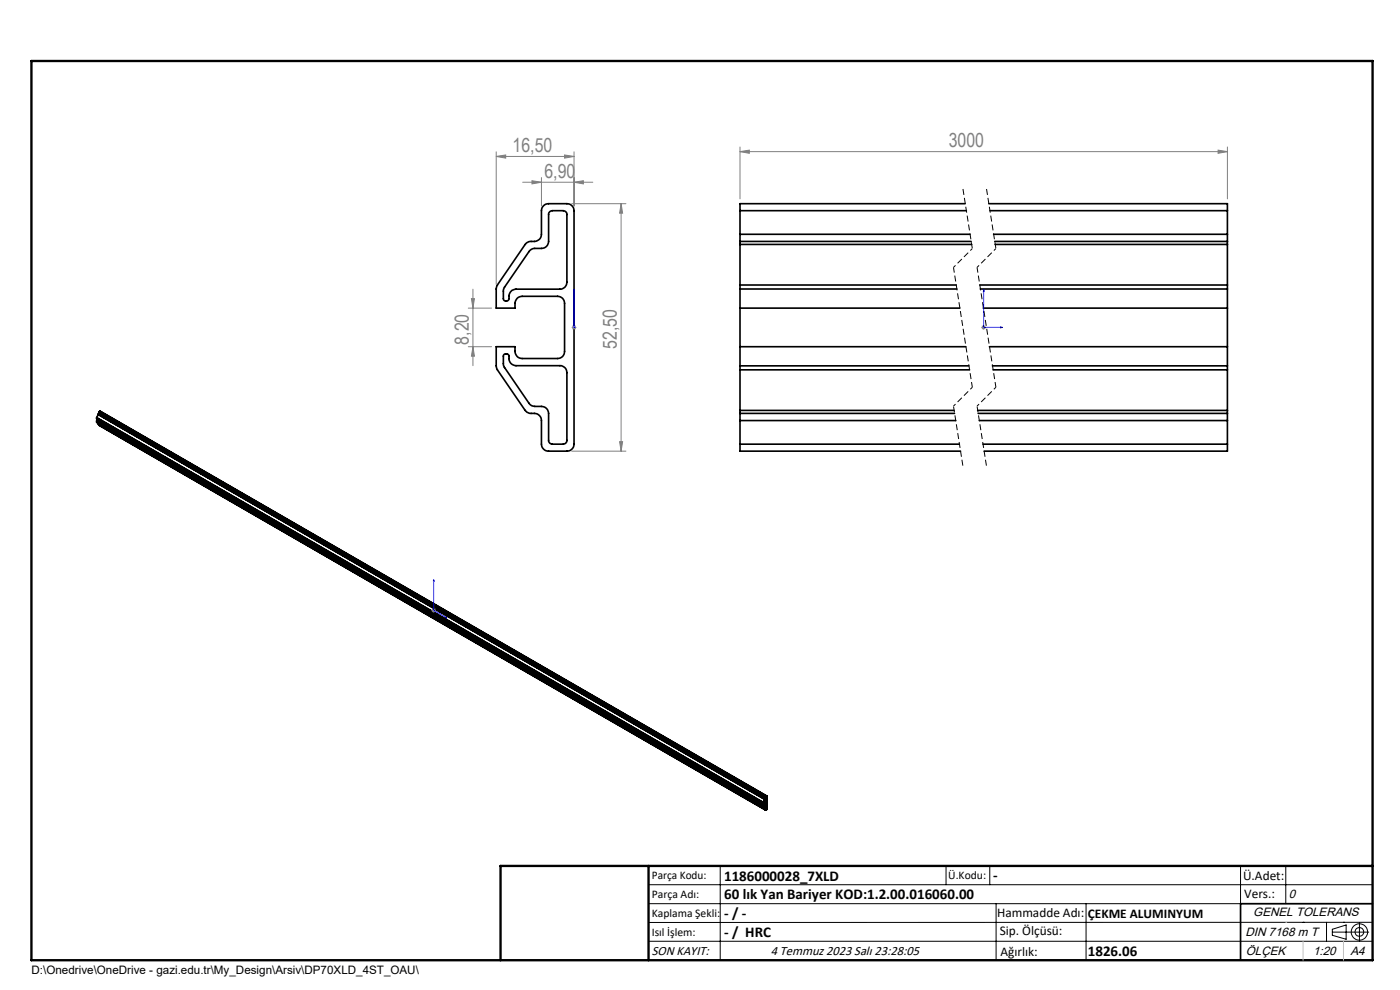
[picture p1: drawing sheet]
<svg xmlns="http://www.w3.org/2000/svg" width="297mm" height="210mm" viewBox="0 0 297 210" stroke-linecap="round" stroke-linejoin="round" font-family="sans-serif">
<g fill="none" stroke="#000" stroke-width=".35">
<path d="M115.3 43.6l.5-.3 .6-.1h3.9a1.51 1.51 0 0 1 1.5 1.5v49.5a1.51 1.51 0 0 1-1.5 1.5h-3.9a1.51 1.51 0 0 1-1.5-1.5v-5a1.75 1.75 0 0 0-2.4-1.5l-.7-.3-.4-.3-5.9-8.7-.2-.5v-4.4h4a2.15 2.15 0 0 0 .6 2.3l.9 .3h7.5a1.45 1.45 0 0 0 1.5-1.6v-10.2a1.45 1.45 0 0 0-1.5-1.4h-7.5a1.51 1.51 0 0 0-1.5 1.4v1.1h-4v-4.4l.2-.5 5.9-8.7 .7-.5a3.1 3.1 0 0 0 2.5-.8l.3-.8v-5l.1-.6zM116.6 44.9l.6-.2h2.3a.78 .78 0 0 1 .8 .8v14.4a1.45 1.45 0 0 1-1.5 1.4h-9.3a1.71 1.71 0 0 0-1.5 2.2l-.4 .3a.55 .55 0 0 1-.8-.4v-1.8l.2-.6 5.2-7.6a1.45 1.45 0 0 1 1.3-.7 3.4 3.4 0 0 0 2.2-.3l.4-.4 .3-.8v-5.8zM157 51.2v.6M157 49.7v1.5M157 44.7h48M157 51.2h49M157 51.8h49.1M157 49.7h48.8M157 44.7v5M157 51.8v8.7M204.8 43.2h-47.8v1.5M209.8 43.2h50.6v1.5"/>
<path d="M210 44.7h50.4M210.8 49.7h49.6M211 51.2h49.4M211.1 51.8h49.3M260.4 51.2v.6M260.4 49.7v1.5M260.4 44.7v5M260.4 51.8v8.7M106.9 75.2l.4-.1a.55 .55 0 0 1 .7 .5 1.61 1.61 0 0 0 1.5 2h9.3a1.45 1.45 0 0 1 1.5 1.4v14.4a.78 .78 0 0 1-.8 .8h-2.3a.78 .78 0 0 1-.8-.8v-5.7a1.51 1.51 0 0 0-1.5-1.5h-1.4a1.45 1.45 0 0 1-1.3-.7l-5.2-7.6-.2-.5v-1.9zM157 60.5v.8M157 77.6v.8M157 77.6h48.5"/>
<path d="M157 73.5h47.9M157 65.4h46.6M157 61.3h46M157 60.5h45.8M157 78.4h48.7M157 61.3v16.3M157 78.4v8.7M207.9 60.5h52.5M208 61.3h52.4M208.6 65.4h51.8M209.9 73.5h50.5M210.5 77.6h49.9"/>
<path d="M210.7 78.4h49.7M260.4 60.5v.8M260.4 77.6v.8M260.4 61.3v16.3M260.4 78.4v8.7M20.5 89.5v.1M20.5 88.6l141.4 81.7M20.5 88.6v.3l141.4 81.6M20.5 89.3v.2M20.5 89.3l141.4 81.6M20.5 89.5l141.4 81.7M20.5 89.3l.2-.1 141.4 81.6"/>
<path d="M20.5 88.6h.1M20.5 88.6l141.5 81.6M20.5 89.6l141.5 81.6M20.5 89.6l.3 .3M20.8 89.9h.1M20.8 89.9l141.4 81.6M20.8 87.9l141.4 81.7M20.8 87.9l-.3 .7M20.8 87.9h.1M20.8 87.9l141.5 81.6M21 87.7l-.2 .2M21 90.2l141.4 81.6"/>
<path d="M21 87.5l141.4 81.6M21 87.7l141.4 81.7M21 87.5v.2M21 89.9v.3M21 87.3v.2M21 87.3l141.5 81.7M21 89.1l-.2 .1M21.2 87.2h.1M21.2 87.2l141.5 81.7M21.2 87.2l-.2 .1M157 87.1v.6M157 87.7v1.5"/>
<path d="M157 94.2v1.5h46.8M157 94.2h46.5M157 87.7h45.5M157 87.1h45.4M157 89.2h45.7M157 89.2v5M207.4 87.1h53M207.5 87.7h52.9M207.8 89.2h52.6M208.5 94.2h51.9M260.4 87.1v.6M260.4 87.7v1.5"/>
<path d="M260.4 94.2v1.5h-51.6M260.4 89.2v5M161.9 171.2h.1M161.9 170.3v.2M161.9 170.9v.3M162 171.2l.3 .3M162 170.2l-.1 .1M162 171l.3 .4M162 170.3h.1M162 171l.1 .1M162 171.1l.4 .3M162 170.2v.1"/>
<path d="M162 170.2l.1 .1M162 170.9l.1 .1M162 170.9h.1M162 170.9v.1M162 171h.1M162 170.4l.6 .3M162.1 171h.1M162.1 170.3h-.1M162.1 170.3h.1M162.1 170.1v.1M162.1 171.2l.3 .2M162.1 170.2v.1"/>
<path d="M162.1 170.9h.1M162.1 170.8l-.2 .1M162.1 170.3l-.2 .2M162.1 170.8v.1M162.1 170.3l.5 .3M162.2 169.6l-.2 .6M162.2 171.3l.1 .1M162.2 169.7l.4 .2M162.3 169.5l-.1 .1M162.3 169.6l-.3 .6M162.3 171.5h.1M162.3 169.5h.1"/>
<path d="M162.3 169.6l.3 .2M162.4 171.4l.1 .3M162.4 169.4l-.1 .1M162.4 171.4h-.1M162.4 169.1v.3M162.4 171.5v.3M162.5 171.7h.1M162.5 169l.2-.1v2.8l-.3 .1M162.5 169l-.1 .1M162.5 171.5l.1 .1M162.5 171.6l.1 .1M162.6 170.8h.1"/>
<path d="M162.6 170.8l-.5 .2M162.6 170h.1M162.6 170l-.5 .3M162.6 169.9l-.5 .3M162.6 170.7l-.4 .2M162.6 169h.1M162.6 169l-.3 .6M162.6 171.7h-.1M162.6 171.6v.1M162.6 169.8v.1M162.6 170.6v.1M162.6 169v.8"/>
<path d="M162.6 170v.6M162.6 170.8v.8M291.2 191.7h-28v12"/>
</g>
<g fill="none" stroke="#000" stroke-width=".21">
<path d="M137.6 187.7h153.6M137.6 191.7h153.6M137.6 199.7h153.6M152.8 183.7v20M200.7 183.7v4M210 183.7v4M211.3 191.7v12M230.4 191.7v12M263.2 183.7v20M272.8 183.7v8M276.4 195.6h.1M281.4 195.6v4.1"/>
<path d="M282.6 197.7h7.8M282.6 197.1l3-.9v3l-3-.8zM285 195.6h.1M288.4 195.8v3.8M291.2 195.6l-153.6 .1"/>
<circle cx="288.4" cy="197.7" r="1.74"/>
<circle cx="288.4" cy="197.7" r=".93"/>
</g>
<path d="M121.8 69.3v.3zM121.8 61.4v.5v-.5M121.8 69.5h.1M121.8 61.4v8.1M208.7 61.4v8.1h4M208.7 61.4l.1 .5h-.2zM212.3 69.3l.4 .2-.4 .1zM92 122.9l.1 .4-.2-.1zM92 122.9v6.6l2.8 1.6M94.5 130.8l.3 .3-.3-.1z" fill="none" stroke="#00f" stroke-width=".21"/>
<g fill="none" stroke="#808080" stroke-width=".21">
<path d="M105.3 33.2l2-.3v.6zM105.3 32.2v28.1M105.3 33.2h16.5M110.9 38.7h14.9M112.9 38.3l2 .4-2 .3zM114.9 37.7v6M119.8 32.9l2 .3-2 .3zM121.8 38.7l2-.4v.7zM121.8 32.2v11.5M157 32.2l2-.4v.7zM157 31.2v11M157 32.2h103.4"/>
<path d="M258.4 31.8l2 .4-2 .3zM260.4 31.2v11M121.3 43.2h11.5M131.8 43.2v52.5M131.8 43.2l.3 2h-.7zM99.3 65.4h5M99.3 73.5h5M100 63.4h.6l-.3 2zM100.3 61.3v16.3M100.3 73.5l.3 2.1h-.6zM121.3 69.5h1M121.4 69.1l.7 .7"/>
<path d="M121.8 69v.9M122.1 69.1l-.7 .7M208.2 69.5h1M208.3 69.1l.7 .7M208.7 69v.9M209 69.1l-.7 .7M121.3 95.7h11.5M131.4 93.7h.7l-.3 2zM91.5 129.5h1M91.7 129.1l.7 .7M92 128.9v1.1M92.4 129.1l-.7 .7"/>
</g>
<path d="M204.3 40l2 12.7M209.3 40l2 12.7M202.3 86.1l2 12.8M207.3 86.1l2 12.8" fill="none" stroke="#000" stroke-width=".21" stroke-dasharray="1.3 .6" stroke-dashoffset="-.1" stroke-linecap="butt"/>
<path d="M206.3 52.7l-4 4M211.3 52.7l-4 4M206.3 82.1l-4 4M211.3 82.1l-4 4" fill="none" stroke="#000" stroke-width=".21" stroke-dasharray="1.3 .6" stroke-dashoffset=".7" stroke-linecap="butt"/>
<path d="M202.3 56.7l4 25.4M207.3 56.7l4 25.4" fill="none" stroke="#000" stroke-width=".21" stroke-dasharray="1.3 .6" stroke-dashoffset=".1" stroke-linecap="butt"/>
<path d="M106.2 203.7h185" fill="none" stroke="#000" stroke-width=".25"/>
<path d="M6.7 12.9h284.5v190.8h-284.5zM137.6 183.7v20M291.2 183.7h-185v20" fill="none" stroke="#000" stroke-width=".5"/>
<path d="M272.8 195.6h.1M276.4 199.7v4M285 199.7v4" fill="none" stroke="#c0c0c0" stroke-width=".21"/>
<g fill="#00f">
<path d="M121.8 69.3v.3zM121.8 61.4v.5z"/>
<path d="M94.5 130.8l.3 .3-.3-.1zM92 122.9l.1 .4-.2-.1z"/>
<path d="M212.3 69.3l.4 .2-.4 .1zM208.7 61.4l.1 .5h-.2z"/>
</g>
<g fill="#808080">
<path d="M105.3 33.2l2-.3v.6zM119.8 32.9l2 .3-2 .3zM112.9 38.3l2 .4-2 .3zM121.8 38.7l2-.4v.7z"/>
<path d="M258.4 31.8l2 .4-2 .3zM157 32.2l2-.4v.7z"/>
<path d="M131.8 43.2l.3 2h-.7zM131.4 93.7h.7l-.3 2zM100 63.4h.6l-.3 2zM100.3 73.5l.3 2.1h-.6z"/>
</g>
<g font-size="4.1" fill="#808080">
<text x="108.7" y="32.3">16,50</text>
<text x="201.3" y="31.2">3000</text>
<text x="115.5" y="37.7">6,90</text>
<text x="99.4" y="73.1" transform="rotate(-90 99.4 73.1)">8,20</text>
<text x="130.9" y="74.1" transform="rotate(-90 130.9 74.1)">52,50</text>
</g>
<g font-size="3.2">
<text x="153.6" y="186.8">1186000028_7XLD</text>
<text x="153.6" y="190.8">60 lık Yan Bariyer KOD:1.2.00.016060.00</text>
<text x="210.7" y="186.6">-</text>
<text x="153.6" y="194.8">- / -</text>
<text x="153.6" y="198.8">- / HRC</text>
<text x="230.8" y="202.8">1826.06</text>
</g>
<g font-size="2.8">
<text x="263.7" y="186.7">Ü.Adet:</text>
<text x="263.9" y="190.5">Vers.:</text>
<text x="211.5" y="194.5">Hammadde Adı:</text>
<text x="230.8" y="194.7">ÇEKME ALUMINYUM</text>
<text x="138.3" y="202.6">SON KAYIT:</text>
<text x="163.5" y="202.6">4 Temmuz 2023 Salı 23:28:05</text>
<text x="212.1" y="198.4">Sip. Ölçüsü:</text>
<text x="212.2" y="202.7">Ağırlık:</text>
</g>
<g font-size="2.6">
<text x="273.4" y="190.4">0</text>
<text x="265.9" y="194.4">GENEL TOLERANS</text>
<text x="264.2" y="198.5">DIN 7168 m T</text>
<text x="264.3" y="202.6">ÖLÇEK</text>
<text x="278.5" y="202.6">1:20</text>
<text x="286.5" y="202.6">A4</text>
</g>
<g font-size="2.5">
<text x="138.3" y="186.4">Parça Kodu:</text>
<text x="138.3" y="190.5">Parça Adı:</text>
<text x="201.2" y="186.5">Ü.Kodu:</text>
<text x="138.3" y="194.5">Kaplama Şekli:</text>
<text x="138.3" y="198.6">Isıl İşlem:</text>
<text x="6.7" y="206.7">D:\Onedrive\OneDrive - gazi.edu.tr\My_Design\Arsiv\DP70XLD_4ST_OAU\</text>
</g>
</svg>
